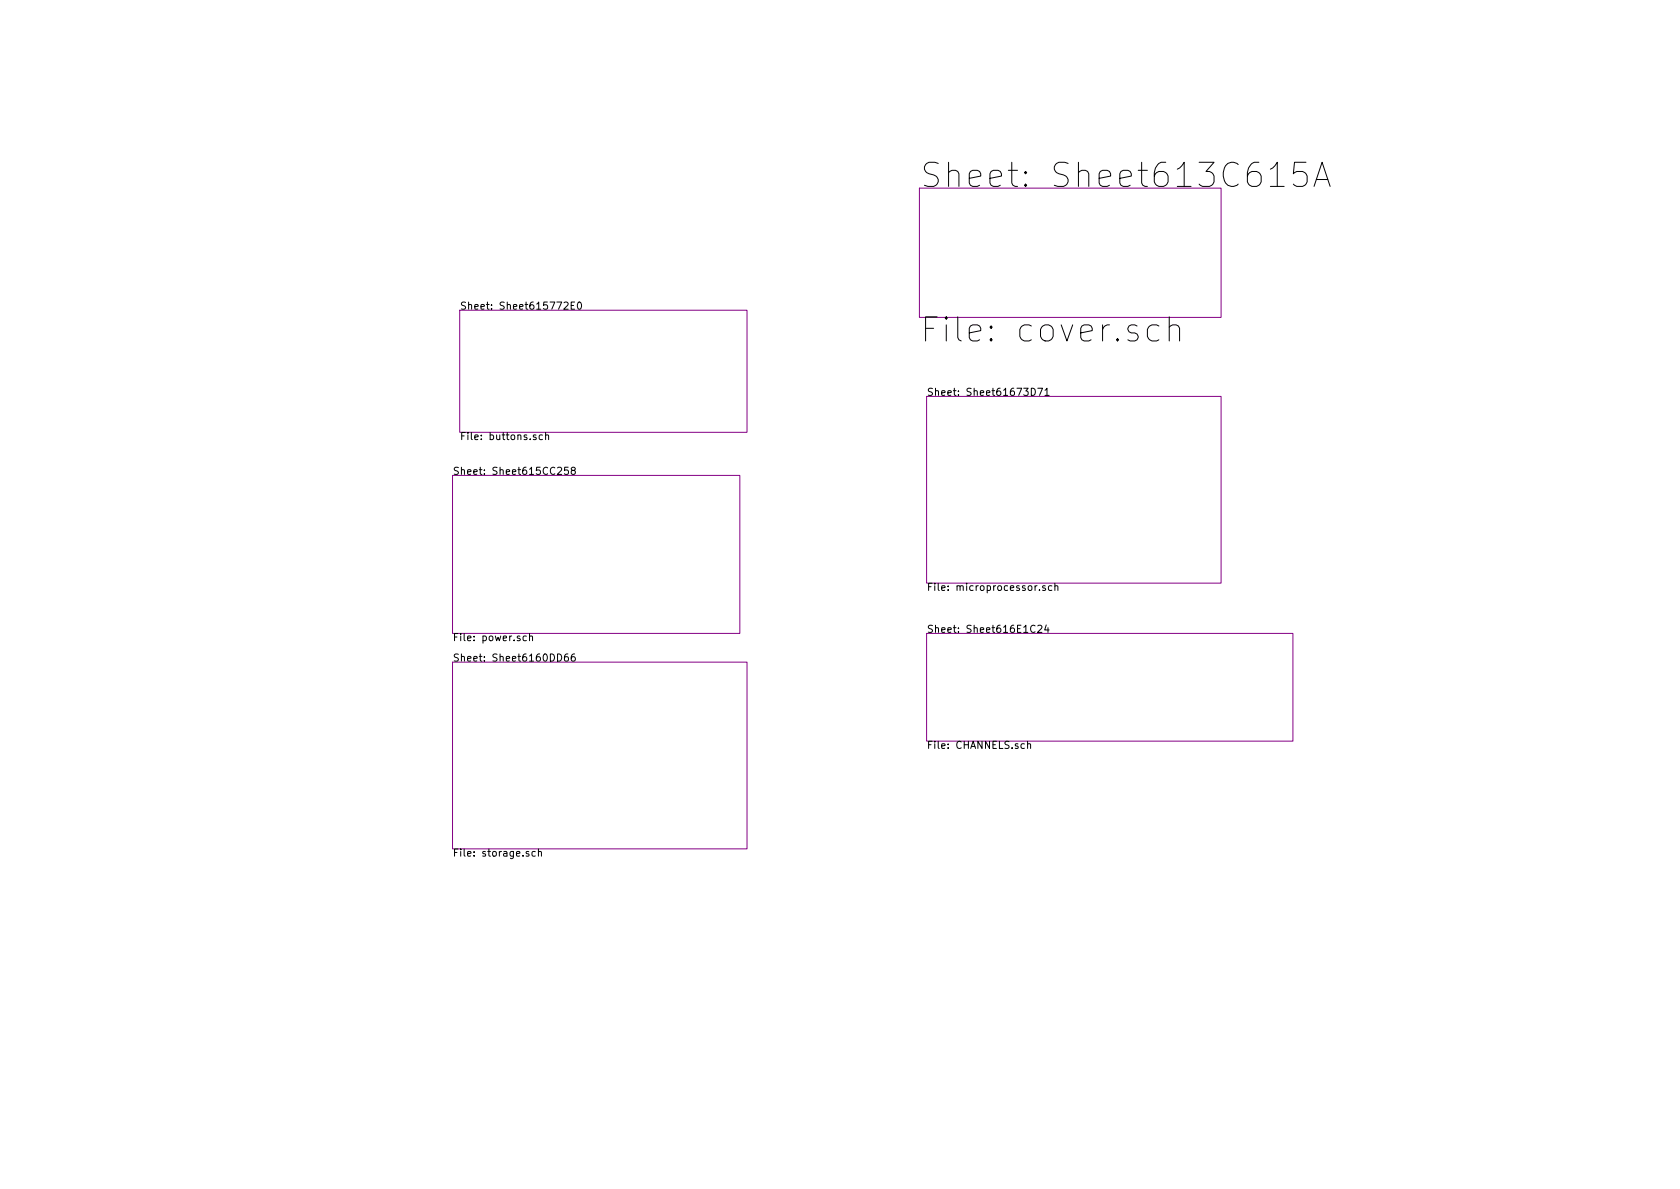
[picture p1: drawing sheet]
<svg xmlns="http://www.w3.org/2000/svg" width="297mm" height="210mm" viewBox="0 0 297 210" stroke-linecap="round" stroke-linejoin="round" font-family="sans-serif">
<path d="M162.6 33.3h53.3v22.8h-53.3zM81.3 54.9h50.8v21.5h-50.8zM163.8 70.1h52.1v33h-52.1zM80 84.1h50.8v27.9h-50.8zM80 117.1h52.1v33h-52.1zM163.8 112h64.8v19.1h-64.8z" fill="none" stroke="#840084" stroke-width=".18"/>
<g fill="none" stroke="#000" stroke-width=".18">
<path d="M224.6 33h2.5M230.9 28.7h-2l-.2 2 .6-.4h1l.4 .2 .4 .6v1.1l-.2 .4-.6 .4h-1l-.6-.4M232.3 33l1.5-4.3 1.4 4.3M232.7 31.7h2.1M99.7 53.5l.5-.1 .3 .4-.8 .9h.8M101 54h.4M101.6 53.4h-.6v1.3h.6M102.2 53.5l.2-.1a.67 .67 0 0 1 .4 .6 .67 .67 0 0 1-.4 .7l-.3-.5zM204.9 57.7l-.4-.3h-.8l-.6 .5-.2 .4v1.2l.4 .6 .4 .2h.8l.4-.2M206.7 57.9a1.06 1.06 0 0 1 1.9 .2v2.2M206.7 56v4.3M94.8 77l-.3-.1-.2 .2v.2l.5 .1v.3h-.5"/>
<path d="M95.9 77l-.3-.1-.3 .2 .1 .6h.5M96.5 77l.1-.1 .4 .1v.7M96.5 76.5v1.2M182.3 68.7a.64 .64 0 0 1 .8 .6 .64 .64 0 0 1-.8 .6zM183.5 68.7h.8l-.5 1.2M184.8 69l.3-.3v1.2M184.8 69.9h.7M98.6 82.7l.5-.1 .2 .4-.8 .9h.8M100.5 82.6h-.7v.6l.2-.1 .4 .1 .1 .6-.2 .1-.5-.1M101.2 83.2l-.2-.3 .2-.3h.3l.2 .3v.2l-.6 .1-.1 .2v.3l.2 .2 .4-.1 .1-.1v-.3l-.2-.2M93.1 112.5h-.4l-.2 .2 .1 .6h.5M93.6 112.6l.2-.1h.3l.1 .8"/>
<path d="M93.6 112v1.3M98.6 115.6a.64 .64 0 0 1 .7 .7 .64 .64 0 0 1-.7 .6zM100.4 115.6l-.4 .1a.87 .87 0 0 0 0 1.2l.5-.1v-.5l-.5-.2-.2 .3M101.6 115.6h-.2a.79 .79 0 0 0-.2 1.3h.4l.1-.5-.2-.3h-.3l-.2 .3M183 110.7a.6 .6 0 0 0-.8 .4 .6 .6 0 0 0 .6 .7l.2-.1M183.5 110.7l.5-.1 .2 .3-.8 .9h.8M183.8 104.3v.1M184.8 103.6h-.3l-.2 .2 .1 .1 .4 .2v.3h-.5M185 110.5l-.3 .9h.8M185.3 111v.8M186 103.6h-.4l-.2 .2 .1 .6h.5M186.5 103.7l.2-.1h.3v.8"/>
<path d="M186.5 103.1v1.3M181.1 131.6l-.3-.1-.3 .2 .1 .6h.5M181.7 131.6l.2-.1 .3 .1v.8M181.7 131.1v1.3M93.5 150.6h-.3l-.2 .1 .1 .2 .4 .1v.4h-.5M94.6 150.6h-.3l-.2 .2 .1 .6h.4M95.2 150.7l.2-.1h.3v.8M95.2 150.1v1.3"/>
</g>
<g font-size="5.9">
<text x="162.6" y="33.2">Sheet: Sheet613C615A</text>
<text x="162.6" y="60.5">File: cover.sch</text>
</g>
<g font-size="1.8">
<text x="81.3" y="54.8">Sheet: Sheet615772E0</text>
<text x="163.8" y="70">Sheet: Sheet61673D71</text>
<text x="81.3" y="77.8">File: buttons.sch</text>
<text x="80" y="84">Sheet: Sheet615CC258</text>
<text x="163.8" y="104.5">File: microprocessor.sch</text>
<text x="80" y="113.4">File: power.sch</text>
<text x="163.8" y="111.9">Sheet: Sheet616E1C24</text>
<text x="80" y="117">Sheet: Sheet6160DD66</text>
<text x="163.8" y="132.4">File: CHANNELS.sch</text>
<text x="80" y="151.5">File: storage.sch</text>
</g>
</svg>
